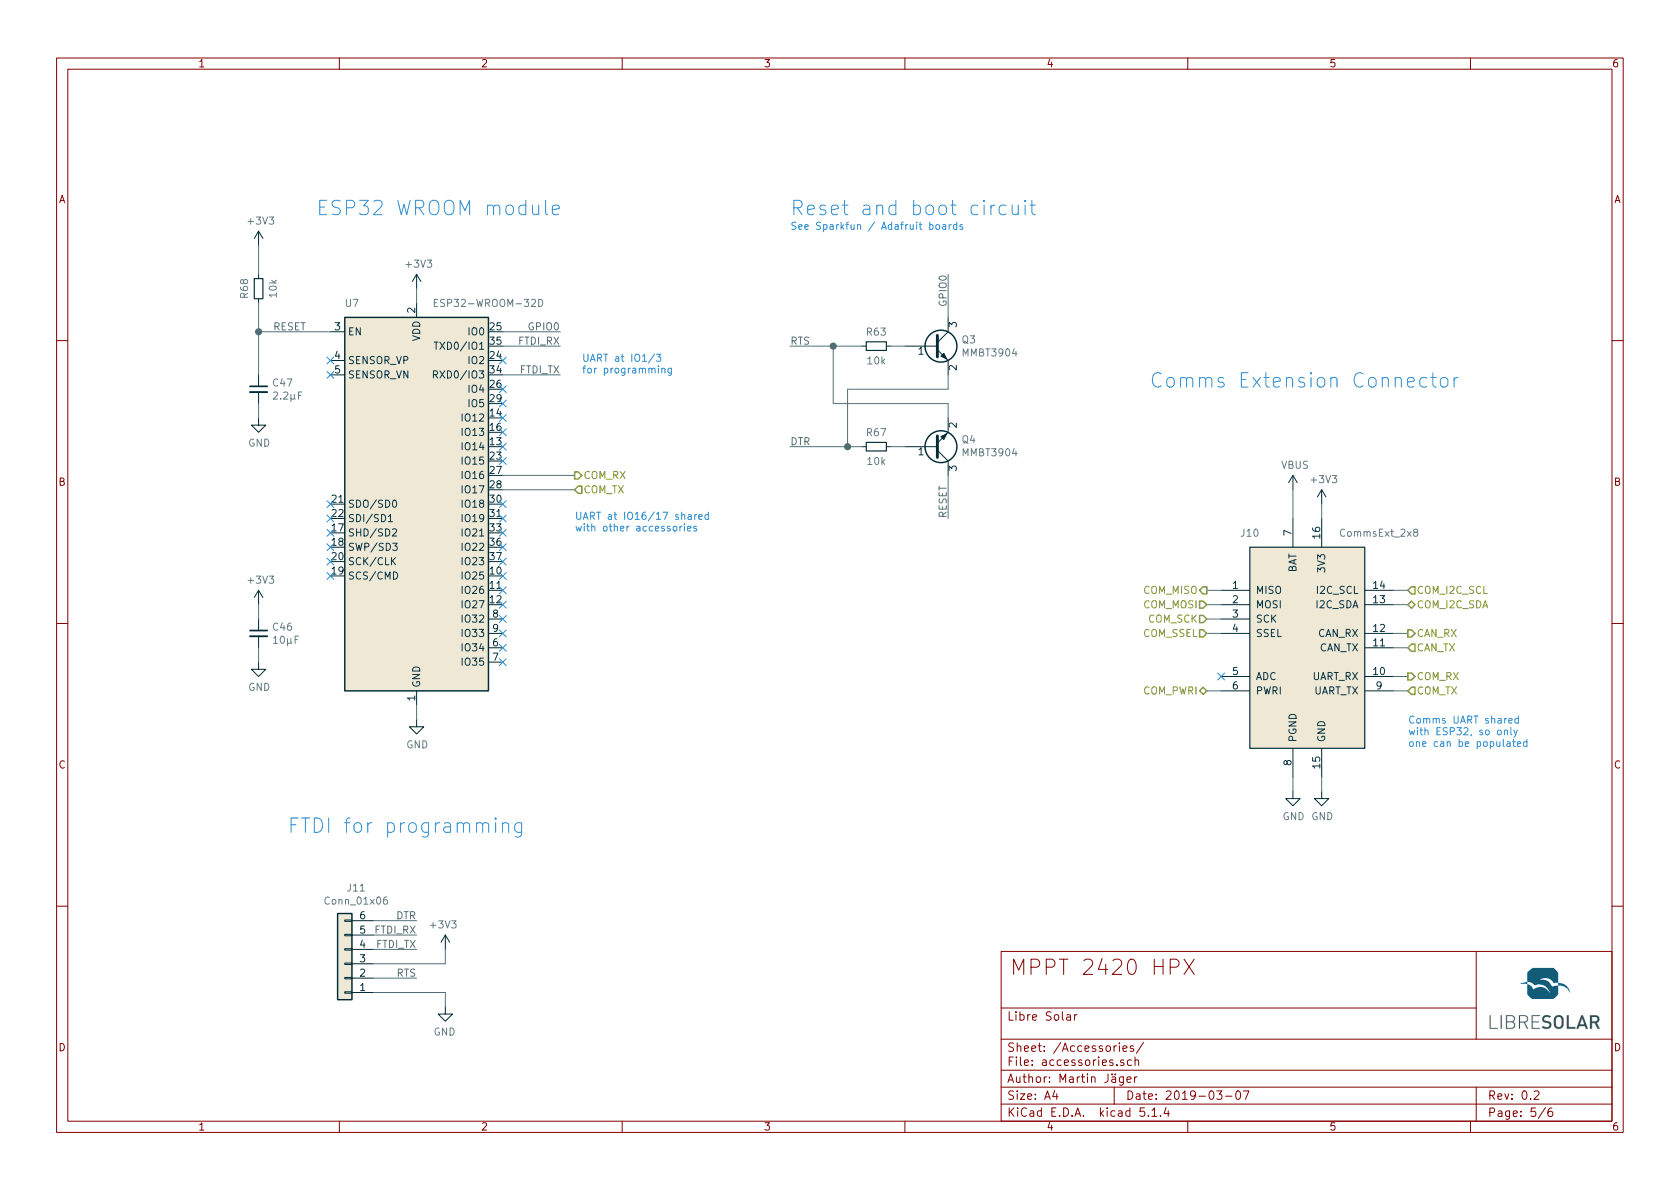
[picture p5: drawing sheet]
EESchema Schematic File Version 4
LIBS:mppt-2420-hpx-cache
EELAYER 30 0
EELAYER END
$Descr A4 11693 8268
encoding utf-8
Sheet 5 6
Title "MPPT 2420 HPX"
Date "2019-03-07"
Rev "0.2"
Comp "Libre Solar"
Comment1 "Author: Martin Jäger"
Comment2 ""
Comment3 ""
Comment4 ""
$EndDescr
$Comp
L Project:C C46
U 1 1
P 1800 4400
F 0 "C46" H 1892 4446 50  0000 L CNN
F 1 "10µF" H 1892 4355 50  0000 L CNN
F 2 "LibreSolar:C_0805_2012" H 1800 4200 50  0001 C CNN
F 3 "" H 1825 4475 50  0000 C CNN
F 4 "Murata" H 1800 4400 50  0001 C CNN "Manufacturer"
F 5 "GRM21BR61C106KE15L" H 1800 4400 50  0001 C CNN "PartNumber"
F 6 "16V, X5R" H 1800 4400 50  0001 C CNN "Remarks"
	1    1800 4400
	1    0    0    -1  
$EndComp
$Comp
L power:GND #PWR021
U 1 1
P 2900 5000
F 0 "#PWR021" H 2900 4750 50  0001 C CNN
F 1 "GND" H 2905 4827 50  0000 C CNN
F 2 "" H 2900 5000 50  0001 C CNN
F 3 "" H 2900 5000 50  0001 C CNN
	1    2900 5000
	1    0    0    -1  
$EndComp
$Comp
L power:GND #PWR019
U 1 1
P 1800 4600
F 0 "#PWR019" H 1800 4350 50  0001 C CNN
F 1 "GND" H 1805 4427 50  0000 C CNN
F 2 "" H 1800 4600 50  0001 C CNN
F 3 "" H 1800 4600 50  0001 C CNN
	1    1800 4600
	1    0    0    -1  
$EndComp
$Comp
L power:+3V3 #PWR01
U 1 1
P 1800 4200
F 0 "#PWR01" H 1800 4050 50  0001 C CNN
F 1 "+3V3" H 1815 4373 50  0000 C CNN
F 2 "" H 1800 4200 50  0001 C CNN
F 3 "" H 1800 4200 50  0001 C CNN
	1    1800 4200
	1    0    0    -1  
$EndComp
Wire Wire Line
	1800 4200 1800 4300
Wire Wire Line
	1800 4500 1800 4600
$Comp
L power:+3V3 #PWR020
U 1 1
P 2900 2000
F 0 "#PWR020" H 2900 1850 50  0001 C CNN
F 1 "+3V3" H 2915 2173 50  0000 C CNN
F 2 "" H 2900 2000 50  0001 C CNN
F 3 "" H 2900 2000 50  0001 C CNN
	1    2900 2000
	1    0    0    -1  
$EndComp
$Comp
L RF_Module:ESP32-WROOM-32D U7
U 1 1
P 2900 3500
F 0 "U7" H 2450 4900 50  0000 C CNN
F 1 "ESP32-WROOM-32D" H 3400 4900 50  0000 C CNN
F 2 "RF_Module:ESP32-WROOM-32" H 2900 2000 50  0001 C CNN
F 3 "https://www.espressif.com/sites/default/files/documentation/esp32-wroom-32_datasheet_en.pdf" H 2600 3550 50  0001 C CNN
	1    2900 3500
	1    0    0    -1  
$EndComp
Wire Wire Line
	2900 2000 2900 2100
Wire Wire Line
	2900 4900 2900 5000
NoConn ~ 2300 3500
NoConn ~ 2300 3600
NoConn ~ 2300 3700
NoConn ~ 2300 3800
NoConn ~ 2300 3900
NoConn ~ 2300 4000
Wire Wire Line
	3500 2300 3900 2300
Text Label 3900 2300 2    50   ~ 0
GPIO0
NoConn ~ 3500 2700
NoConn ~ 3500 2800
NoConn ~ 3500 2900
NoConn ~ 3500 3000
NoConn ~ 3500 3100
NoConn ~ 3500 3200
NoConn ~ 3500 3500
NoConn ~ 3500 3600
NoConn ~ 3500 3700
NoConn ~ 3500 3800
NoConn ~ 3500 3900
NoConn ~ 3500 4000
NoConn ~ 3500 4100
NoConn ~ 3500 4200
NoConn ~ 3500 4300
NoConn ~ 3500 4400
NoConn ~ 3500 4500
NoConn ~ 3500 4600
NoConn ~ 2300 2500
NoConn ~ 2300 2600
Text Notes 4050 2600 0    50   ~ 0
UART at IO1/3\nfor programming
Text Notes 4000 3700 0    50   ~ 0
UART at IO16/17 shared\nwith other accessories
$Comp
L Connector_Generic:Conn_01x06 J11
U 1 1
P 2400 6700
F 0 "J11" H 2319 6175 50  0000 C CNN
F 1 "Conn_01x06" H 2319 6266 50  0000 C CNN
F 2 "Connector_PinHeader_2.54mm:PinHeader_1x06_P2.54mm_Vertical" H 2400 6700 50  0001 C CNN
F 3 "~" H 2400 6700 50  0001 C CNN
	1    2400 6700
	-1   0    0    1   
$EndComp
$Comp
L power:GND #PWR050
U 1 1
P 3100 7000
F 0 "#PWR050" H 3100 6750 50  0001 C CNN
F 1 "GND" H 3105 6827 50  0000 C CNN
F 2 "" H 3100 7000 50  0001 C CNN
F 3 "" H 3100 7000 50  0001 C CNN
	1    3100 7000
	-1   0    0    -1  
$EndComp
$Comp
L power:+3V3 #PWR049
U 1 1
P 3100 6600
F 0 "#PWR049" H 3100 6450 50  0001 C CNN
F 1 "+3V3" H 3115 6773 50  0000 C CNN
F 2 "" H 3100 6600 50  0001 C CNN
F 3 "" H 3100 6600 50  0001 C CNN
	1    3100 6600
	-1   0    0    -1  
$EndComp
Wire Wire Line
	2600 6700 3100 6700
Wire Wire Line
	3100 6700 3100 6600
Wire Wire Line
	2600 6600 2900 6600
Wire Wire Line
	2600 6400 2900 6400
Text Label 2900 6400 2    50   ~ 0
DTR
Text Label 2900 6500 2    50   ~ 0
FTDI_RX
Text Label 2900 6600 2    50   ~ 0
FTDI_TX
Wire Wire Line
	3500 2400 3900 2400
Wire Wire Line
	3500 2600 3900 2600
Text Label 3900 2400 2    50   ~ 0
FTDI_RX
Text Label 3900 2600 2    50   ~ 0
FTDI_TX
Wire Wire Line
	2600 6500 2900 6500
Wire Wire Line
	2600 6900 3100 6900
Wire Wire Line
	3100 6900 3100 7000
Wire Wire Line
	2600 6800 2900 6800
Text Label 2900 6800 2    50   ~ 0
RTS
$Comp
L Transistor_BJT:MMBT3904 Q3
U 1 1
P 6500 2400
F 0 "Q3" H 6691 2446 50  0000 L CNN
F 1 "MMBT3904" H 6691 2355 50  0000 L CNN
F 2 "LibreSolar:SOT-23" H 6700 2325 50  0001 L CIN
F 3 "https://www.fairchildsemi.com/datasheets/2N/2N3904.pdf" H 6500 2400 50  0001 L CNN
	1    6500 2400
	1    0    0    -1  
$EndComp
$Comp
L Project:R R63
U 1 1
P 6100 2400
F 0 "R63" V 6000 2400 50  0000 C CNN
F 1 "10k" V 6200 2400 50  0000 C CNN
F 2 "LibreSolar:R_0603_1608" V 5925 2300 50  0001 C CNN
F 3 "" H 6100 2400 50  0000 C CNN
F 4 "Yageo" H 6100 2400 50  0001 C CNN "Manufacturer"
F 5 "RC0603FR-0710KL" H 6100 2400 50  0001 C CNN "PartNumber"
	1    6100 2400
	0    1    1    0   
$EndComp
$Comp
L Transistor_BJT:MMBT3904 Q4
U 1 1
P 6500 3100
F 0 "Q4" H 6691 3054 50  0000 L CNN
F 1 "MMBT3904" H 6691 3145 50  0000 L CNN
F 2 "LibreSolar:SOT-23" H 6700 3025 50  0001 L CIN
F 3 "https://www.fairchildsemi.com/datasheets/2N/2N3904.pdf" H 6500 3100 50  0001 L CNN
	1    6500 3100
	1    0    0    1   
$EndComp
$Comp
L Project:R R67
U 1 1
P 6100 3100
F 0 "R67" V 6000 3100 50  0000 C CNN
F 1 "10k" V 6200 3100 50  0000 C CNN
F 2 "LibreSolar:R_0603_1608" V 5925 3000 50  0001 C CNN
F 3 "" H 6100 3100 50  0000 C CNN
F 4 "Yageo" H 6100 3100 50  0001 C CNN "Manufacturer"
F 5 "RC0603FR-0710KL" H 6100 3100 50  0001 C CNN "PartNumber"
	1    6100 3100
	0    1    1    0   
$EndComp
Wire Wire Line
	6300 2400 6200 2400
Wire Wire Line
	6300 3100 6200 3100
Wire Wire Line
	6600 2200 6600 1900
Wire Wire Line
	6600 2600 6600 2700
Wire Wire Line
	6600 2700 5900 2700
Wire Wire Line
	5900 2700 5900 3100
Wire Wire Line
	5900 3100 5500 3100
Wire Wire Line
	6000 3100 5900 3100
Connection ~ 5900 3100
Wire Wire Line
	6000 2400 5800 2400
Wire Wire Line
	5800 2400 5800 2800
Wire Wire Line
	5800 2800 6600 2800
Wire Wire Line
	6600 2800 6600 2900
Connection ~ 5800 2400
Wire Wire Line
	5800 2400 5500 2400
Wire Wire Line
	6600 3300 6600 3600
Text Label 6600 3600 1    50   ~ 0
RESET
Text Label 1900 2300 0    50   ~ 0
RESET
Text Label 5500 2400 0    50   ~ 0
RTS
Text Label 5500 3100 0    50   ~ 0
DTR
Text Label 6600 1900 3    50   ~ 0
GPIO0
Text Notes 5500 1600 0    50   ~ 0
See Sparkfun / Adafruit boards
Text Notes 5500 1500 0    100  ~ 0
Reset and boot circuit
Text Notes 2000 5800 0    100  ~ 0
FTDI for programming
Text Notes 2200 1500 0    100  ~ 0
ESP32 WROOM module
$Comp
L Project:C C47
U 1 1
P 1800 2700
F 0 "C47" H 1892 2746 50  0000 L CNN
F 1 "2.2µF" H 1892 2655 50  0000 L CNN
F 2 "LibreSolar:C_0805_2012" H 1800 2500 50  0001 C CNN
F 3 "" H 1825 2775 50  0000 C CNN
F 4 "Murata" H 1800 2700 50  0001 C CNN "Manufacturer"
	1    1800 2700
	1    0    0    -1  
$EndComp
$Comp
L power:GND #PWR0114
U 1 1
P 1800 2900
F 0 "#PWR0114" H 1800 2650 50  0001 C CNN
F 1 "GND" H 1805 2727 50  0000 C CNN
F 2 "" H 1800 2900 50  0001 C CNN
F 3 "" H 1800 2900 50  0001 C CNN
	1    1800 2900
	1    0    0    -1  
$EndComp
Wire Wire Line
	1800 2800 1800 2900
$Comp
L power:+3V3 #PWR0115
U 1 1
P 1800 1700
F 0 "#PWR0115" H 1800 1550 50  0001 C CNN
F 1 "+3V3" H 1815 1873 50  0000 C CNN
F 2 "" H 1800 1700 50  0001 C CNN
F 3 "" H 1800 1700 50  0001 C CNN
	1    1800 1700
	1    0    0    -1  
$EndComp
$Comp
L Project:R R68
U 1 1
P 1800 2000
F 0 "R68" V 1700 2000 50  0000 C CNN
F 1 "10k" V 1900 2000 50  0000 C CNN
F 2 "LibreSolar:R_0603_1608" V 1625 1900 50  0001 C CNN
F 3 "" H 1800 2000 50  0000 C CNN
F 4 "Yageo" H 1800 2000 50  0001 C CNN "Manufacturer"
F 5 "RC0603FR-0710KL" H 1800 2000 50  0001 C CNN "PartNumber"
	1    1800 2000
	1    0    0    1   
$EndComp
Wire Wire Line
	1800 1700 1800 1900
Wire Wire Line
	1800 2100 1800 2300
Wire Wire Line
	1800 2300 2300 2300
Connection ~ 1800 2300
Wire Wire Line
	1800 2300 1800 2600
Wire Wire Line
	3500 3300 4000 3300
Wire Wire Line
	3500 3400 4000 3400
Text HLabel 9800 4700 2    50   Output ~ 0
COM_RX
Text HLabel 9800 4800 2    50   Input ~ 0
COM_TX
Text HLabel 9800 4500 2    50   Input ~ 0
CAN_TX
Text HLabel 9800 4400 2    50   Output ~ 0
CAN_RX
Wire Wire Line
	9700 4400 9800 4400
Wire Wire Line
	9700 4500 9800 4500
Wire Wire Line
	8500 4800 8400 4800
Wire Wire Line
	8500 4100 8400 4100
Wire Wire Line
	8500 4200 8400 4200
Wire Wire Line
	8500 4300 8400 4300
Wire Wire Line
	8500 4400 8400 4400
Wire Wire Line
	9700 4800 9800 4800
Wire Wire Line
	9800 4700 9700 4700
$Comp
L LibreSolar:CommsExt_2x8 J10
U 1 1
P 9100 4500
F 0 "J10" H 8700 5300 50  0000 C CNN
F 1 "CommsExt_2x8" H 9600 5300 50  0000 C CNN
F 2 "LibreSolar:CommsExt_2x8" H 9100 4500 50  0001 C CNN
F 3 "" H 9100 4500 50  0001 C CNN
	1    9100 4500
	1    0    0    -1  
$EndComp
Wire Wire Line
	9000 3400 9000 3600
$Comp
L power:+3V3 #PWR028
U 1 1
P 9200 3500
F 0 "#PWR028" H 9200 3350 50  0001 C CNN
F 1 "+3V3" H 9215 3673 50  0000 C CNN
F 2 "" H 9200 3500 50  0001 C CNN
F 3 "" H 9200 3500 50  0001 C CNN
	1    9200 3500
	1    0    0    -1  
$EndComp
Wire Wire Line
	9200 3600 9200 3500
$Comp
L power:GND #PWR027
U 1 1
P 9000 5500
F 0 "#PWR027" H 9000 5250 50  0001 C CNN
F 1 "GND" H 9005 5327 50  0000 C CNN
F 2 "" H 9000 5500 50  0001 C CNN
F 3 "" H 9000 5500 50  0001 C CNN
	1    9000 5500
	1    0    0    -1  
$EndComp
$Comp
L power:GND #PWR051
U 1 1
P 9200 5500
F 0 "#PWR051" H 9200 5250 50  0001 C CNN
F 1 "GND" H 9205 5327 50  0000 C CNN
F 2 "" H 9200 5500 50  0001 C CNN
F 3 "" H 9200 5500 50  0001 C CNN
	1    9200 5500
	1    0    0    -1  
$EndComp
Wire Wire Line
	9000 5400 9000 5500
Wire Wire Line
	9200 5400 9200 5500
Text Notes 8000 2700 0    100  ~ 0
Comms Extension Connector
Text HLabel 8400 4100 0    50   Output ~ 0
COM_MISO
Text HLabel 8400 4200 0    50   Input ~ 0
COM_MOSI
Text HLabel 8400 4300 0    50   Input ~ 0
COM_SCK
Text HLabel 8400 4400 0    50   Input ~ 0
COM_SSEL
NoConn ~ 8500 4700
Text HLabel 8400 4800 0    50   BiDi ~ 0
COM_PWRI
Wire Wire Line
	9700 4100 9800 4100
Wire Wire Line
	9700 4200 9800 4200
Text HLabel 9800 4200 2    50   BiDi ~ 0
COM_I2C_SDA
Text HLabel 9800 4100 2    50   Input ~ 0
COM_I2C_SCL
Text HLabel 4000 3300 2    50   Output ~ 0
COM_RX
Text HLabel 4000 3400 2    50   Input ~ 0
COM_TX
Text Notes 9800 5200 0    50   ~ 0
Comms UART shared\nwith ESP32, so only\none can be populated
$Comp
L power:VBUS #PWR?
U 1 1
P 9000 3400
AR Path="/5DF62733" Ref="#PWR?"  Part="1" 
AR Path="/5DFEE124/5DF62733" Ref="#PWR0118"  Part="1" 
F 0 "#PWR0118" H 9000 3250 50  0001 C CNN
F 1 "VBUS" H 9015 3573 50  0000 C CNN
F 2 "" H 9000 3400 50  0001 C CNN
F 3 "" H 9000 3400 50  0001 C CNN
	1    9000 3400
	1    0    0    -1  
$EndComp
NoConn ~ 3500 2500
$EndSCHEMATC
